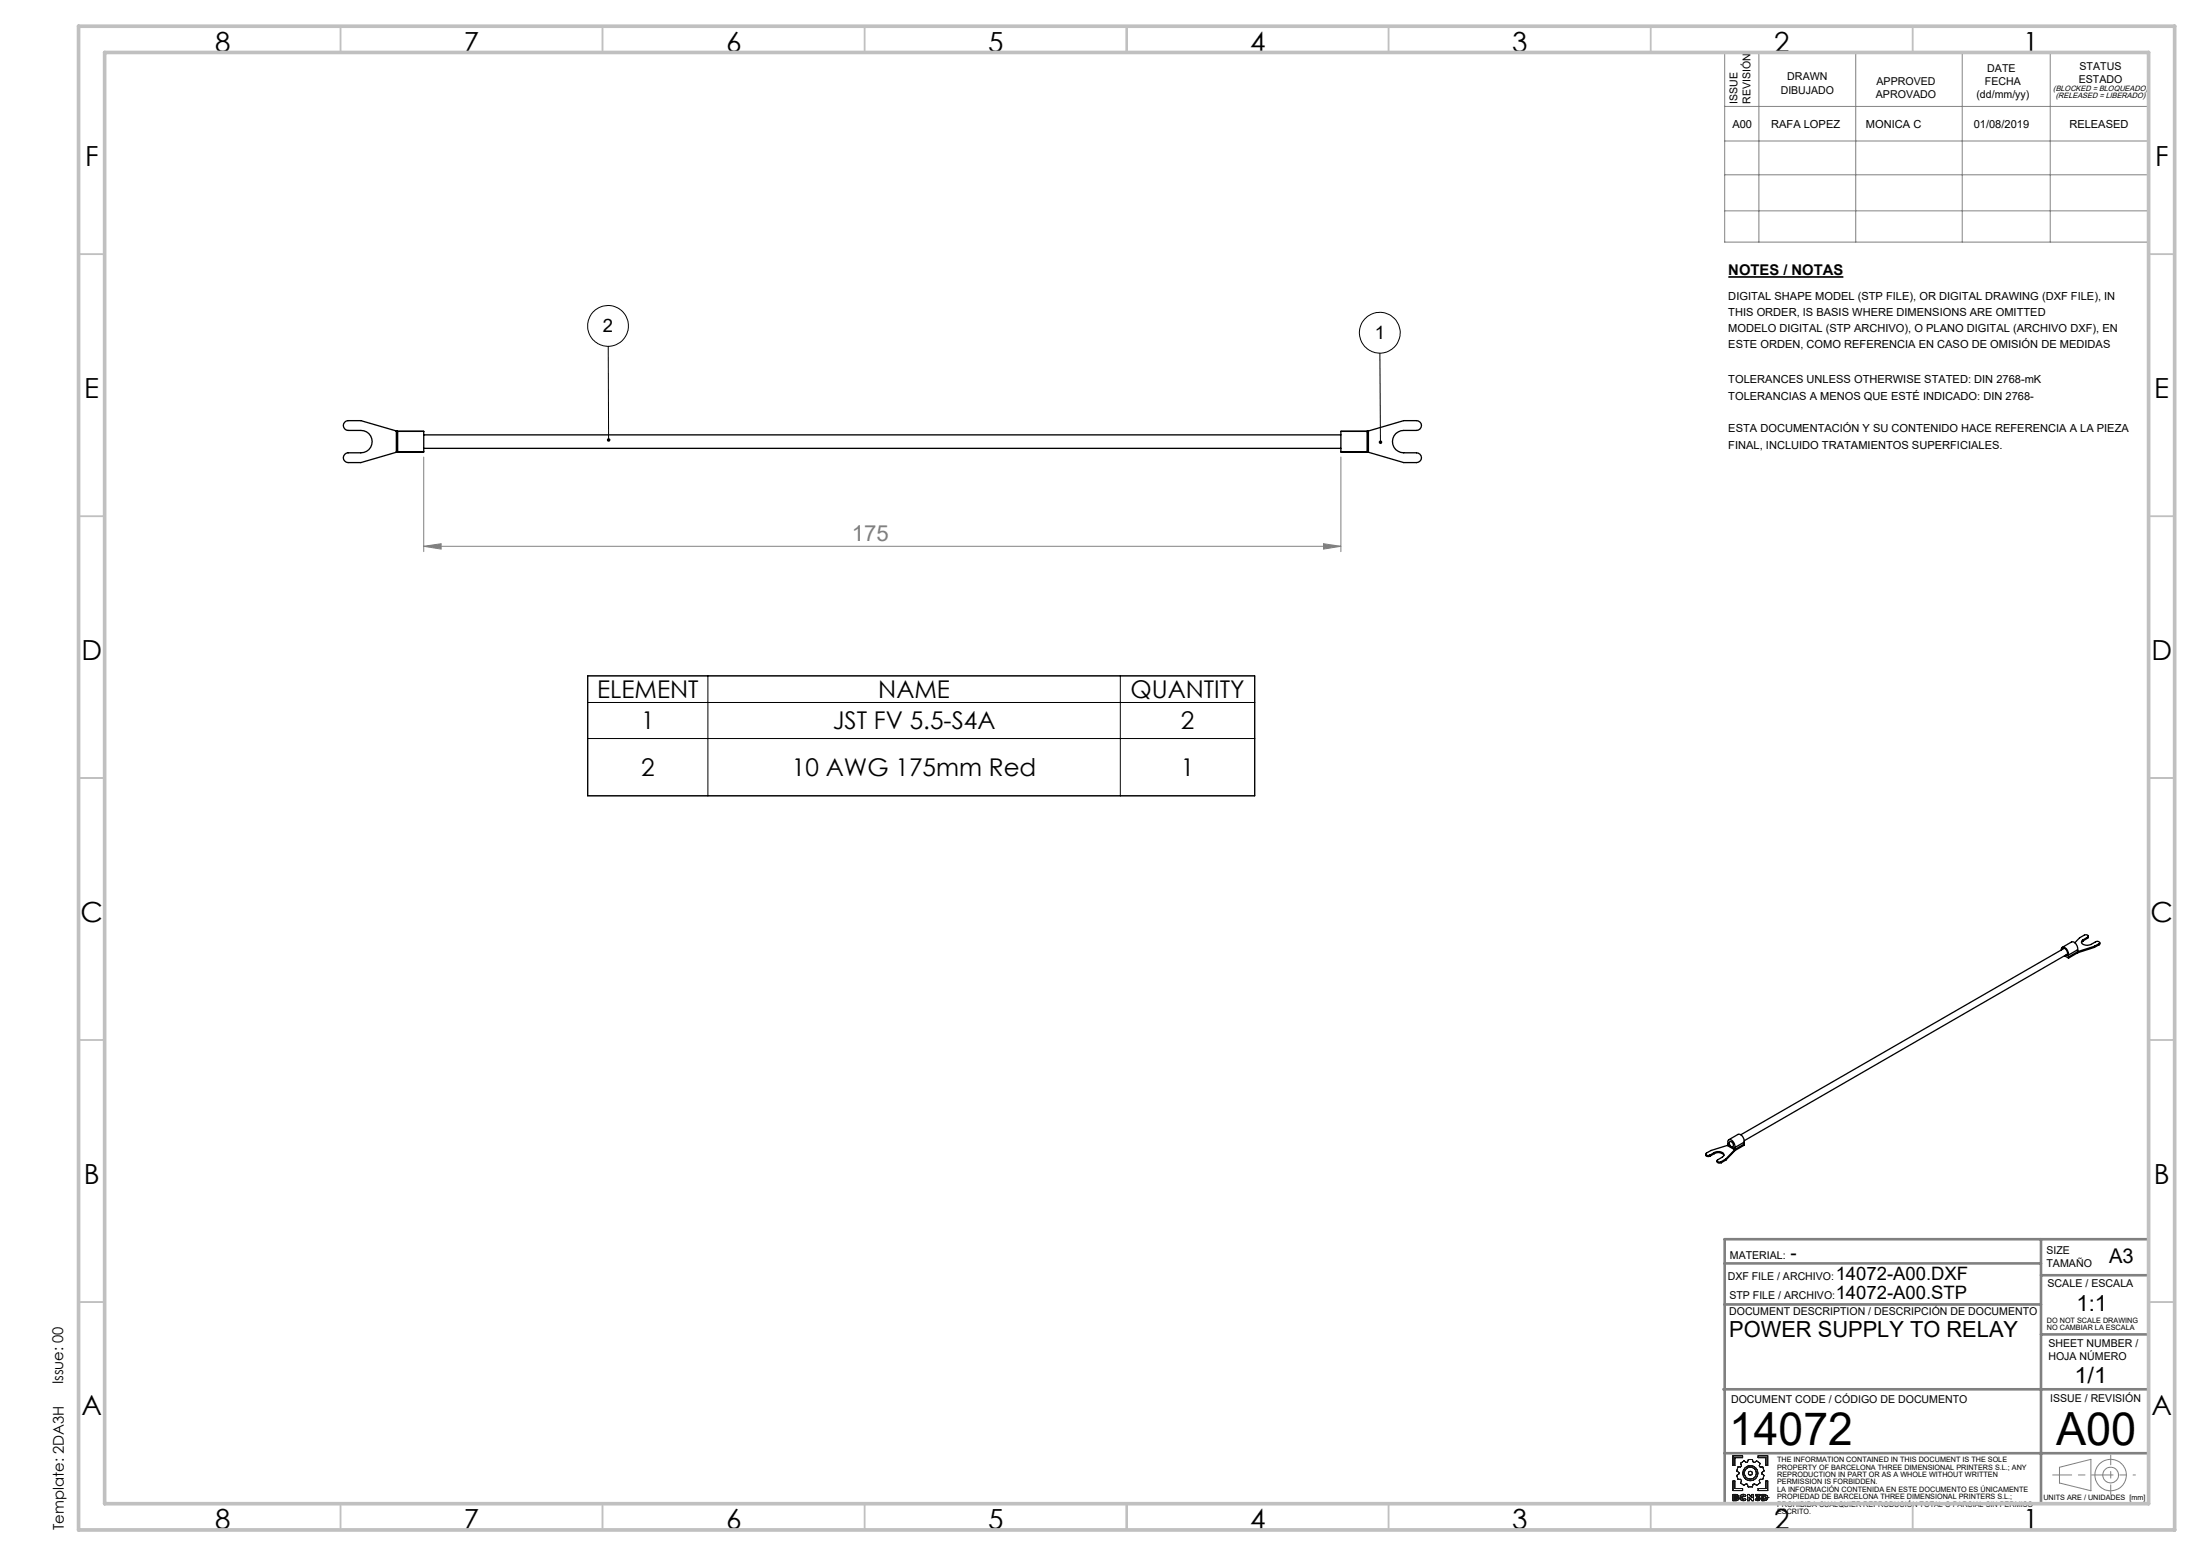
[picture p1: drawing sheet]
<svg xmlns="http://www.w3.org/2000/svg" width="420mm" height="297mm" viewBox="0 0 420 297" stroke-linecap="round" stroke-linejoin="round" font-family="sans-serif">
<path d="M329.8 52.9h22" fill="none" stroke="#000" stroke-width=".32"/>
<g fill="none" stroke="#000" stroke-width=".19">
<path d="M116.1 66.1v17.9M263.3 67.4l.1 17M112.1 129h127.3v22.9h-127.3zM112.1 134.1h127.3M135.1 129v22.9M213.8 129v22.9M112.1 141h127.3"/>
<circle cx="116" cy="62.2" r="3.9"/>
<circle cx="263.3" cy="63.5" r="3.9"/>
</g>
<g fill="none" stroke="#191924" stroke-width=".19">
<path d="M330.7 277.9h1.8v.3h-1.5v1.5h-.3zM332.1 279.3l.7-.5 .4 .3 .3-.1 .1-.4h.8l.1 .4 .3 .1 .4-.3 .7 .5-.2 .5 .2 .2h.5l.2 .8-.4 .3v.2l.4 .3-.2 .8h-.5l-.2 .2 .1 .5-.6 .4-.4-.3-.3 .1-.1 .5h-.8l-.2-.5-.2-.1-.4 .3-.7-.4 .2-.5-.2-.2h-.5l-.2-.8 .4-.3v-.2l-.4-.3 .2-.8h.5l.2-.2zM335.5 277.9h1.8v1.8h-.3v-1.5h-1.5zM330.7 282.7h.3v1.4h1.5v.4h-1.8zM331 285.5l.4 .1-.4 .1zM331 286l.4 .1-.4 .1zM331.3 285.3l.3 .1 .1 .1M331.3 285.3h.2l.2 .2M331.3 285.3h-.6v1.2l.9-.1 .2-.3M331.4 285.6h.1M331.4 286.1h.1M331.7 285.5l-.2 .3 .3 .3"/>
<path d="M331.7 285.5h.1M331.8 286.1h.1M332 285.9l.2 .3 .4 .3 .6-.3M332 285.9l.1 .3 .2 .2a.69 .69 0 0 0 .9-.2M332 285.9h.1M332.4 285.9l.1 .2 .2 .1 .2-.2M332.4 285.9l.1 .2 .4-.1M332.4 285.9h.1M332.9 285.7l-.2-.2-.3 .1v.3M332.9 285.7l-.4-.1-.1 .3M332.9 286l.3 .2M333.2 285.5l-.5-.3-.5 .2-.2 .5"/>
<path d="M333.2 285.5a.67 .67 0 0 0-1.1 0l-.1 .4M333.2 285.5l-.3 .2M333.5 285.3h.3l.5 .6v-.6h.3v1.2h-.3l-.5-.7v.7h-.3zM335.1 286l.3 .2 .2-.1-.2 .1zM335.1 286l-.2 .2M335.5 284.1h1.5v-1.4h.3v1.8h-1.8zM335.6 286.1l-.4-.2v-.2l.3-.2h-.5v-.2h.8v.2l-.2 .2 .3 .4M335.6 286.1h.1M335.9 286.1l-.2 .3-.3 .1-.5-.3M335.9 286.1l-.2 .3-.4 .1-.4-.3M335.9 286.1h.1M336.2 285.3h.5l.5 .2 .2 .4-.3 .4-.9 .2z"/>
<path d="M336.6 285.5l.3 .1v.5h-.3zM337 285.9h.1M337.4 285.9h.1"/>
<circle cx="334" cy="281.2" r=".39"/>
<circle cx="334" cy="281.2" r="1.45"/>
<circle cx="334" cy="281.2" r="1.14"/>
</g>
<g fill="none" stroke="#808080" stroke-width=".19">
<path d="M329.1 10h80.9v36.2h-80.9zM335.6 10v36.2M354.1 10v36.2M374.4 10v36.2M391.2 10v36.2M329.1 20.3h80.9M329.1 26.9h80.9M329.1 33.4h80.9M329.1 40.2h80.9M80.9 87.2v18.1M255.9 87.2v18.1M80.9 104.3l3.3-.5v1z"/>
<path d="M80.9 104.3h175M252.6 103.8l3.3 .5-3.3 .5zM393 280.1l6-1.6v6l-6-1.4z"/>
<circle cx="402.7" cy="281.6" r="3"/>
<circle cx="402.8" cy="281.5" r="1.49"/>
</g>
<path d="M391.7 281.5h11.1" fill="none" stroke="#808080" stroke-width=".19" stroke-dasharray="15.2 1.3 1.3 1.3" stroke-dashoffset="11.6"/>
<path d="M402.8 281.5h4.7" fill="none" stroke="#808080" stroke-width=".19" stroke-dasharray="15.2 1.3 1.3 1.3" stroke-dashoffset="14.8"/>
<path d="M402.8 277.8v7.4" fill="none" stroke="#808080" stroke-width=".19" stroke-dasharray="15.2 1.3 1.3 1.3" stroke-dashoffset="13.4"/>
<path d="M329.1 236.5h80.9v50.5h-80.9zM389.5 236.5v50.5M329.1 249h60.4M329.1 241.2h60.4M389.5 243.4h20.5M389.5 254.7h20.5M328.9 265.2h81.1M329.1 277.4h80.9" fill="none" stroke="#808080" stroke-width=".5"/>
<g fill="none" stroke="#c0c0c0" stroke-width=".35">
<path d="M65 5v5M115 5v5M165 5v5M215 5v5M265 5v5M315 5v5M365 5v5M15 48.5h5M410 48.5h5M15 98.5h5M410 98.5h5M15 148.5h5"/>
<path d="M410 148.5h5M15 198.5h5M410 198.5h5M15 248.5h5M410 248.5h5M65 287v5M115 287v5M165 287v5M215 287v5M265 287v5M315 287v5M365 287v5"/>
</g>
<path d="M15 5h400v287h-400zM20 10h390v277h-390z" fill="none" stroke="#c0c0c0" stroke-width=".7"/>
<path d="M115.9 83.7a.33 .33 0 0 0-.1 .4 .33 .33 0 0 0 .3 .2v-.3v.3a.34 .34 0 0 0 .4-.4 .34 .34 0 0 0-.6-.2zM263.2 84.1a.36 .36 0 0 0-.1 .4 .36 .36 0 0 0 .3 .3v-.4v.4l.2-.1a.34 .34 0 0 0 .1-.5 .34 .34 0 0 0-.5-.1z" fill="#000"/>
<path d="M252.6 103.8l3.3 .5-3.3 .5zM80.9 104.3l3.3-.5v1z" fill="#808080"/>
<g fill="none" stroke="#000" stroke-width=".25">
<path d="M65.8 80.6l.6-.3h2.5l7 2v4l-7 2h-2.5a.94 .94 0 0 1-.9-.9 .94 .94 0 0 1 .9-1h2.5a2.13 2.13 0 0 0 2.1-2.1 2.13 2.13 0 0 0-2.1-2.1h-2.5a.93 .93 0 0 1-.8-.6 .93 .93 0 0 1 .2-1zM75.6 82.3h5.3v4h-5.3M75.6 82.3l.3 .1M75.6 82.3v4M75.9 86.1l-.3 .2M80.9 83h175M80.9 85.6h175M260.9 82.3l7-2h2.4a.94 .94 0 0 1 1 .9 .94 .94 0 0 1-1 1h-2.4a2.13 2.13 0 0 0-2.2 2.1 2.13 2.13 0 0 0 2.2 2.1h2.4a.94 .94 0 0 1 1 1 .94 .94 0 0 1-1 .9h-2.4l-7-2zM260.9 86.1l.2 .2M261.1 82.3h-5.2v4h5.2M261.1 82.3l-.2 .1M261.1 82.3v4"/>
<path d="M397.5 179.4l-.3 .3a.9 .9 0 0 0 1.3 .7l1.7-.7 .4 .1-.1 .3M397.5 179.6l-.3 .3M397.5 179.4v.2M398.4 178.9l.1-.3-.5-.2a2.94 2.94 0 0 0-2.1 1.5M398.4 178.9l-.9 .5M398.4 178.9v.2M398.4 179.1l-.9 .5M398.5 178.7l-.1 .4M400.7 179.9l-.2 .4M393.3 181.3a.52 .52 0 0 1 .5-.5 .52 .52 0 0 1 .6 .4l.3 .7v.4M393.5 181.2a.53 .53 0 0 1 .6-.2 .53 .53 0 0 1 .3 .6l.1 .5-.3 .2M393.5 180.8l1.8-1a1.2 1.2 0 0 1 1.2 1.5"/>
<path d="M393.8 181.1l-61.6 35.5M394 182.5l.7 .4M394.4 182.2l-61.6 35.5M394.7 182.3v.4M394.7 182.7v.2M396.5 181.3v.2M396.5 181.5l.1 .1M396.5 181.3l-1.8 1M396.5 181.6l-1.8 1.1M396.5 181.6v.3M396.5 181.9l-1.8 1M396.6 181.6h-.1"/>
<path d="M399.7 180.6l-3.2 1M399.7 180.6v.2M399.7 180.8l-3.2 1.1M400.5 180.1l-.8 .5M400.5 180.1v.2M400.5 180.3l-.8 .5M327.1 220a1.28 1.28 0 0 1 1.9 .4l-.2 .3-1.1 .8 .2 .3 .6-.1M327.1 220l-.8 .5M327.1 220v.2M329.7 218.6l-3.2 1-.9 .5-.1 .2 .3 .3 .5-.1M329.7 218.5v-.1a.56 .56 0 0 1 .3-.9 .56 .56 0 0 1 .7 .4l.3 .7v.4M329.7 218.5l-.1 .1 1.4 .8"/>
<path d="M329.7 218.5l1.3 .8M329.9 217.6l1.7-1.1a1.2 1.2 0 0 1 1.2 1.5M330 218a.59 .59 0 0 1 .7 .2 .59 .59 0 0 1 0 .7 .66 .66 0 0 1-.7-.9zM331 219v.3M331 219.3v.1M331.1 219.4h-.1M331.1 219.4l-1.8 1.8M331.1 219.4v.2M331.1 219.6l-1.8 1.8M332.8 218v.4M332.8 218l-1.8 1M332.8 218.4l-1.7 1"/>
<path d="M332.8 218.4v.2l-1.7 1M325.5 220.3l.1 .4h.7M326.3 220.5v.2M327.1 220.2a1.39 1.39 0 0 1 1.9 .3M327.1 220.2l-.8 .5M327.7 221.5v.4l.2 .1 .6-.1M328.5 221.7v.2M329.3 221.2l-.8 .5M329.3 221.2v.2M329.3 221.4l-.8 .5"/>
</g>
<g font-size="8.7">
<text x="330" y="275.9">14072</text>
<text x="392.3" y="275.9">A00</text>
</g>
<g font-size="5.3">
<text x="41" y="9.9">8</text>
<text x="88.5" y="9.9">7</text>
<text x="138.5" y="9.9">6</text>
<text x="188.5" y="9.9">5</text>
<text x="238.5" y="9.9">4</text>
<text x="288.5" y="9.9">3</text>
<text x="338.5" y="9.9">2</text>
<text x="386" y="9.9">1</text>
<text x="16.2" y="31.7">F</text>
<text x="411.2" y="31.7">F</text>
<text x="16.1" y="75.9">E</text>
<text x="411.1" y="75.9">E</text>
<text x="15.5" y="125.9">D</text>
<text x="410.5" y="125.9">D</text>
<text x="15.4" y="175.9">C</text>
<text x="410.4" y="175.9">C</text>
<text x="16" y="225.9">B</text>
<text x="411" y="225.9">B</text>
<text x="15.5" y="270.2">A</text>
<text x="410.5" y="270.2">A</text>
<text x="41" y="291.9">8</text>
<text x="88.5" y="291.9">7</text>
<text x="138.5" y="291.9">6</text>
<text x="188.5" y="291.9">5</text>
<text x="238.5" y="291.9">4</text>
<text x="288.5" y="291.9">3</text>
<text x="338.5" y="291.9">2</text>
<text x="386" y="291.9">1</text>
</g>
<g font-size="4.7">
<text x="113.9" y="133.2">ELEMENT</text>
<text x="167.6" y="133.2">NAME</text>
<text x="215.7" y="133.2">QUANTITY</text>
<text x="122.3" y="139.2">1</text>
<text x="158.9" y="139.2">JST FV 5.5-S4A</text>
<text x="225.3" y="139.2">2</text>
<text x="122.3" y="148.1">2</text>
<text x="151.1" y="148.1">10 AWG 175mm Red</text>
<text x="225.3" y="148.1">1</text>
</g>
<text font-size="4.2" fill="#808080" x="162.6" y="103.3">175</text>
<g font-size="4.2">
<text x="396.2" y="250.3">1:1</text>
<text x="330" y="255.2">POWER SUPPLY TO RELAY</text>
<text x="395.8" y="264">1/1</text>
</g>
<text font-size="3.9" x="402.5" y="241.1">A3</text>
<g font-size="3.5">
<text x="115.1" y="63.3">2</text>
<text x="262.3" y="64.7">1</text>
<text x="341.7" y="240.4">-</text>
<text x="350.3" y="244.3">14072-A00.DXF</text>
<text x="350.3" y="247.9">14072-A00.STP</text>
</g>
<g font-size="2.8">
<text x="329.8" y="52.6">NOTES / NOTAS</text>
<text x="12.1" y="264.2" transform="rotate(-90 12.1 264.2)">Issue: 00</text>
<text x="12.2" y="292" transform="rotate(-90 12.2 292)">Template: 2DA3H</text>
</g>
<g font-size="2.1">
<text x="339.8" y="17.9">DIBUJADO</text>
<text x="341.1" y="15.4">DRAWN</text>
<text x="358.1" y="16.3">APPROVED</text>
<text x="378.8" y="16.3">FECHA</text>
<text x="379.2" y="13.8">DATE</text>
<text x="396.7" y="15.8">ESTADO</text>
<text x="396.8" y="13.3">STATUS</text>
<text x="331.5" y="19.8" transform="rotate(-90 331.5 19.8)">ISSUE</text>
<text x="334" y="19.8" transform="rotate(-90 334 19.8)">REVISIÓN</text>
<text x="357.9" y="18.8">APROVADO</text>
<text x="377.1" y="18.8">(dd/mm/yy)</text>
<text x="330.6" y="24.3">A00</text>
<text x="338" y="24.3">RAFA LOPEZ</text>
<text x="356.1" y="24.3">MONICA C</text>
<text x="376.6" y="24.3">01/08/2019</text>
<text x="394.9" y="24.3">RELEASED</text>
<text x="329.8" y="57.2">DIGITAL SHAPE MODEL (STP FILE), OR DIGITAL DRAWING (DXF FILE), IN</text>
<text x="329.8" y="60.3">THIS ORDER, IS BASIS WHERE DIMENSIONS ARE OMITTED</text>
<text x="329.8" y="63.4">MODELO DIGITAL (STP ARCHIVO), O PLANO DIGITAL (ARCHIVO DXF), EN</text>
<text x="329.8" y="66.5">ESTE ORDEN, COMO REFERENCIA EN CASO DE OMISIÓN DE MEDIDAS</text>
<text x="329.8" y="73.2">TOLERANCES UNLESS OTHERWISE STATED: DIN 2768-mK</text>
<text x="329.8" y="76.3">TOLERANCIAS A MENOS QUE ESTÉ INDICADO: DIN 2768-</text>
<text x="329.8" y="82.5">ESTA DOCUMENTACIÓN Y SU CONTENIDO HACE REFERENCIA A LA PIEZA</text>
<text x="329.8" y="85.7">FINAL, INCLUIDO TRATAMIENTOS SUPERFICIALES.</text>
<text x="390.5" y="239.4">SIZE</text>
<text x="329.7" y="244.3">DXF FILE / ARCHIVO:</text>
<text x="330.1" y="240.4">MATERIAL:</text>
<text x="390.5" y="241.9">TAMAÑO</text>
<text x="390.7" y="245.6">SCALE / ESCALA</text>
<text x="330" y="251">DOCUMENT DESCRIPTION / DESCRIPCIÓN DE DOCUMENTO</text>
<text x="330" y="247.9">STP FILE / ARCHIVO:</text>
<text x="390.9" y="257.1">SHEET NUMBER /</text>
<text x="390.9" y="259.6">HOJA NÚMERO</text>
<text x="330.3" y="267.7">DOCUMENT CODE / CÓDIGO DE DOCUMENTO</text>
<text x="391.2" y="267.5">ISSUE / REVISIÓN</text>
</g>
<g font-size="1.5">
<text x="391.8" y="17.4">(BLOCKED = BLOQUEADO)</text>
<text x="392.3" y="18.8">(RELEASED = LIBERADO)</text>
</g>
<g font-size="1.4">
<text x="390.6" y="252.5">DO NOT SCALE DRAWING</text>
<text x="390.6" y="253.9">NO CAMBIAR LA ESCALA</text>
<text x="339.1" y="279.1">THE INFORMATION CONTAINED IN THIS DOCUMENT IS THE SOLE</text>
<text x="339.1" y="280.5">PROPERTY OF BARCELONA THREE DIMENSIONAL PRINTERS S.L.; ANY</text>
<text x="339.1" y="281.9">REPRODUCTION IN PART OR AS A WHOLE WITHOUT WRITTEN</text>
<text x="339.1" y="283.3">PERMISSION IS FORBIDDEN.</text>
<text x="339.1" y="284.7">LA INFORMACIÓN CONTENIDA EN ESTE DOCUMENTO ES ÚNICAMENTE</text>
<text x="339.1" y="286.1">PROPIEDAD DE BARCELONA THREE DIMENSIONAL PRINTERS S.L.;</text>
<text x="339.1" y="287.6">PROHIBIDA CUALQUIER REPRODUCIÓN TOTAL O PARCIAL SIN PERMISO</text>
<text x="389.9" y="286.3">UNITS ARE / UNIDADES [mm]</text>
<text x="339.1" y="289">ESCRITO.</text>
</g>
</svg>
